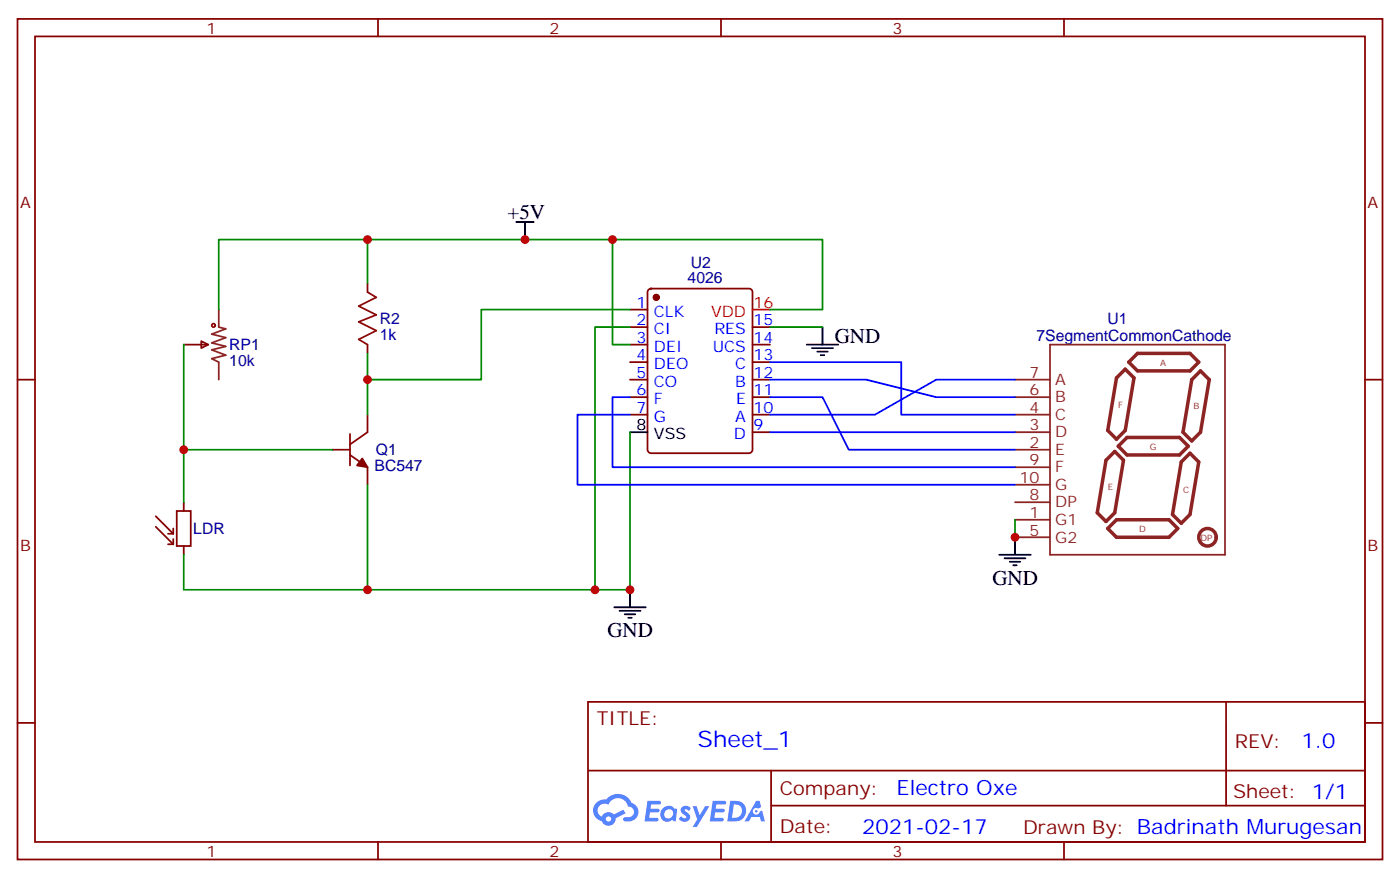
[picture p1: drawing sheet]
<svg xmlns="http://www.w3.org/2000/svg" width="282mm" height="177mm" viewBox="0 0 282 177" stroke-linecap="round" stroke-linejoin="round" font-family="sans-serif">
<g fill="none" stroke="#870000" stroke-width=".35">
<path d="M3.5 3.8h275.2v169.3h-275.2zM7.1 7.3h268.1v162.3h-268.1zM76.2 3.8v3.5M145.3 3.8v3.5M214.5 3.8v3.5M3.5 76.5h3.6M275.2 76.5h3.5M3.5 145.6h3.6M118.5 141.4h156.7v28.2h-156.7zM118.6 155.2h156.4M155.4 155.2v14.2M247.2 141.4v20.9"/>
<path d="M275.2 145.6h3.5M76.2 169.6v3.5M145.3 169.6v3.5M155.4 162.3h119.6M214.5 169.6v3.5"/>
</g>
<g fill="#5487ff">
<path d="M137.5 162.6a1.22 1.22 0 0 1 1.7 .2l-.3 .6a.47 .47 0 0 0-.4-.4 .47 .47 0 0 0-.5 .2l.1 .1a1.55 1.55 0 0 1 1 1.5 1.34 1.34 0 0 1-2.3 .2l.5-.6 .7 .5a.29 .29 0 0 0 .4-.3 .29 .29 0 0 0-.3-.3 1.04 1.04 0 0 1-.6-1.7z"/>
<path d="M130.5 161.3h2.1a.43 .43 0 0 1 .5 .1 .43 .43 0 0 1 .1 .5l-.3 .2h-1.6l-.2 .8h1.6a.37 .37 0 0 1 .3 .4 .37 .37 0 0 1-.4 .4h-1.6l-.1 1.1h1.2a.43 .43 0 0 1 .5 0 .43 .43 0 0 1 .1 .5l-.3 .2h-2.5z"/>
<path d="M143.7 161.3h2.1a.43 .43 0 0 1 .5 .1 .43 .43 0 0 1 .1 .5l-.4 .2h-1.6l-.1 .8h1.5a.37 .37 0 0 1 .3 .4 .37 .37 0 0 1-.4 .4l-1.5-.1-.2 1.2 1.3-.1a.43 .43 0 0 1 .5 .1 .43 .43 0 0 1 .1 .5l-.4 .2h-2.4z"/>
<path d="M152.4 161.3h.7l.3 1.3-.6 .3a.69 .69 0 0 0-1 .3 .69 .69 0 0 0 .5 .9 .69 .69 0 0 0 .8-.6l.5-.2 .6 2.2h-.8l-.2-.9h-1.7l-.5 .9h-.9z"/>
<path d="M139.6 162.4h.8l.6 1.8 1.1-1.8h.9l-2.5 4.2h-.9l.9-1.5z"/>
<path d="M147.2 161.3l-.6 4.2h1.4a2.11 2.11 0 0 0 2.4-2.1 2.11 2.11 0 0 0-2.5-2.1zM147.9 162.1a1.39 1.39 0 0 1 1.7 1.4 1.39 1.39 0 0 1-1.8 1.3h-.3z"/>
<path d="M133.5 162.9a1.47 1.47 0 0 0-.1 2.1 1.47 1.47 0 0 0 2.1 .1l.7 .4 .3-2.3-.2-.3h-.4a1.49 1.49 0 0 0-2.4 0zM134.2 163.3a.91 .91 0 0 1 1.5 .4 .91 .91 0 0 1-1 1.2 .87 .87 0 0 1-.8-.6 .87 .87 0 0 1 .3-1z"/>
<path d="M120.2 161.7a2.18 2.18 0 0 0 1.1 3.7 1.44 1.44 0 0 0 1.6 .9 1.44 1.44 0 0 0 1.2-1.4l2-1.1-.4-.7-2 1a1.47 1.47 0 0 0-2.4 .4 1.39 1.39 0 0 1-.6-1.9 1.39 1.39 0 0 1 2-.5 2.08 2.08 0 0 1 2.1-1.3 2.08 2.08 0 0 1 1.8 1.7 1.07 1.07 0 0 1 1.2 1 1.07 1.07 0 0 1-1 1.1h-.7a.43 .43 0 0 0-.5 .4 .43 .43 0 0 0 .4 .5 2 2 0 0 0 2.4-1 2 2 0 0 0-.6-2.6l-.5-.2a2.98 2.98 0 0 0-5.1-.6l-1 .1zM122.1 165a.55 .55 0 0 1 1.1 0 .55 .55 0 0 1-1.1 0z"/>
<circle cx="152.5" cy="163.4" r=".26"/>
</g>
<path d="M44.1 62.4v3.5l1.4 .4-2.8 1 2.8 .7-2.8 1.1 2.8 .7-2.8 .7 2.8 1-2.8 .7 1.4 .8v3.5M204.6 76.5h7.1M211.7 69.4h35.2v42.4h-35.2zM204.6 97.6h7.1M204.6 94.1h7.1M204.6 90.6h7.1M204.6 87.1h7.1M204.6 83.5h7.1M204.6 80h7.1M204.6 108.2h7.1M204.6 104.7h7.1M204.6 101.2h7.1" fill="none" stroke="#8c2424" stroke-width=".35"/>
<g fill="none" stroke="#8c2424" stroke-width=".71">
<path d="M225.1 76.1l1.7-1.7 1.8 1.7-1.8 10.6-1.7 1.8-1.8-1.8zM229.3 71.2h10.6l1.8 1.8-1.8 1.7h-10.6l-1.8-1.7zM240.2 76.5l1.8-1.8 1.8 1.8-1.8 10.6-1.8 1.7-1.7-1.7zM223 92.7l1.7-1.8 1.8 1.8-1.8 10.6-1.7 1.8-1.8-1.8zM227.2 88.1h10.6l1.7 1.8-1.7 1.8h-10.6l-1.8-1.8zM238.1 93.1l1.8-1.8 1.8 1.8-1.8 10.5-1.8 1.8-1.7-1.8zM225.1 104.7h10.6l1.7 1.8-1.7 1.7h-10.6l-1.8-1.7z"/>
<circle cx="243.4" cy="108.2" r="1.76"/>
</g>
<g fill="#870000" stroke="#870000" stroke-width=".35">
<path d="M73 92.4l1.1 1.7-2.1-.3z"/>
<circle cx="132.3" cy="59.9" r=".53"/>
</g>
<g fill="none" stroke="#870000" stroke-width=".35">
<path d="M74.1 57.1v1.7M130.8 58.3l.4-.2h19.8a.71 .71 0 0 1 .7 .7v31.8a.76 .76 0 0 1-.7 .7h-19.8a.76 .76 0 0 1-.7-.7v-31.8zM37 69.4h5M40.6 68.7l1.4 .7-1.4 .7zM74.1 69.4v1.8M127 62.4h3.5M127 65.9h3.5M127 69.4h3.5M127 73h3.5M127 76.5h3.5M151.7 65.9h3.5M151.7 69.4h3.5"/>
<path d="M151.7 73h3.5M151.7 76.5h3.5M67 90.6h3.6M70.6 91.7l3.5 2.4v3.5M70.6 87.4v6.4M74.1 83.5v3.6l-3.5 2.4M127 80h3.5M127 83.5h3.5M151.7 80h3.5M151.7 83.5h3.5M151.7 87.1h3.5"/>
</g>
<g fill="none" stroke="#000" stroke-width=".35">
<path d="M104.1 44.7h3.5M105.8 44.7v3.6M162.6 69.4h6.4M163.7 70.1h4.2M164.7 70.8h2.2M165.5 71.5h.7M165.8 65.9v3.5M127 87.1h3.5M127 118.8v3.5M201.4 111.8h6.4M202.5 112.5h4.2M203.6 113.2h2.1"/>
<path d="M204.3 113.9h.7M204.6 108.2v3.6M123.8 122.3h6.4M124.9 123h4.2M125.9 123.8h2.2M126.6 124.5h.8"/>
</g>
<path d="M151.7 62.4h3.5" fill="none" stroke="#f00" stroke-width=".35"/>
<path d="M31.4 106.1l3.5 3.5M31.4 104l3.5 3.5M33.9 109.6h1M33.9 107.5h1M34.9 106.5v1M34.9 108.6v1M35.6 102.9h2.9v7.1h-2.9zM37 101.2v1.7M37 110v1.8" fill="none" stroke="#850000" stroke-width=".35"/>
<g fill="none" stroke="#a10000" stroke-width=".35">
<path d="M74.1 58.8l1.7 1.1-3.5 1.8 3.5 1.7-3.5 1.4 3.5 1.8-3.5 1.8 1.8 1"/>
<circle cx="43" cy="65.5" r=".35"/>
</g>
<path d="M74.1 48.3v8.8M123.5 48.3v21.1h3.5M37 69.4v21.2M44.1 62.4v-14.1h121.7v14.1h-10.6M74.1 71.2v12.3M127 65.9h-7.1v52.9h-82.9v-7M127 62.4h-30v14.1h-22.9M155.2 65.9h10.6M67 90.6h-30v10.6M74.1 97.6v21.2M127 87.1v31.7h-7.1M204.6 104.7v3.5" fill="none" stroke="#008700" stroke-width=".35"/>
<path d="M155.2 76.5h19.4l14.1 3.5h15.9M155.2 73h26.5v10.5h22.9M204.6 76.5h-15.9l-12.3 7h-21.2M127 80h-3.5v14.1h81.1M127 83.5h-10.6v14.1h88.2M155.2 80h10.6l5.3 10.6h33.5M155.2 87.1h49.4" fill="none" stroke="#00f" stroke-width=".35"/>
<g fill="#c00">
<circle cx="74.1" cy="118.8" r=".88"/>
<circle cx="74.1" cy="48.3" r=".88"/>
<circle cx="74.1" cy="76.5" r=".88"/>
<circle cx="105.8" cy="48.3" r=".88"/>
<circle cx="123.5" cy="48.3" r=".88"/>
<circle cx="119.9" cy="118.8" r=".88"/>
<circle cx="127" cy="118.8" r=".88"/>
<circle cx="37" cy="90.6" r=".88"/>
<circle cx="204.6" cy="108.2" r=".88"/>
</g>
<text font-size="4.6" fill="#00f" x="140.6" y="150.4">Sheet_1</text>
<g font-size="4.2">
<text x="102.3" y="44">+5V</text>
<text x="168.3" y="69">GND</text>
<text x="200" y="117.8">GND</text>
<text x="122.4" y="128.4">GND</text>
</g>
<g font-size="4.2" fill="#00f">
<text x="262.3" y="150.7">1.0</text>
<text x="180.7" y="160.2">Electro Oxe</text>
<text x="173.8" y="168">2021-02-17</text>
</g>
<g font-size="3.9" fill="#800">
<text x="120.3" y="146">TITLE:</text>
<text x="248.9" y="150.7">REV:</text>
<text x="157.2" y="160.2">Company:</text>
<text x="248.6" y="160.8">Sheet: 1/1</text>
<text x="157.2" y="167.9">Date:</text>
<text x="206.2" y="167.9">Drawn By: Badrinath Murugesan</text>
</g>
<g font-size="3.2" fill="#800">
<text x="41.6" y="6.8">1</text>
<text x="110.8" y="6.8">2</text>
<text x="179.9" y="6.8">3</text>
<text x="4.1" y="41.9">A</text>
<text x="275.7" y="41.9">A</text>
<text x="4.1" y="111.1">B</text>
<text x="275.7" y="111.1">B</text>
<text x="41.6" y="172.6">1</text>
<text x="110.8" y="172.6">2</text>
<text x="179.9" y="172.6">3</text>
</g>
<g font-size="3.2" fill="#000080">
<text x="139.3" y="54">U2</text>
<text x="138.6" y="57.1">4026</text>
<text x="76.6" y="65.3">R2</text>
<text x="223.3" y="65.2">U1</text>
<text x="46.2" y="70.6">RP1</text>
<text x="76.6" y="68.5">1k</text>
<text x="208.9" y="68.7">7SegmentCommonCathode</text>
<text x="46.2" y="73.8">10k</text>
<text x="75.5" y="95">BC547</text>
<text x="75.7" y="91.7">Q1</text>
<text x="39" y="107.6">LDR</text>
</g>
<g font-size="3.2" fill="#00f">
<text x="128.3" y="62">1</text>
<text x="128.3" y="65.5">2</text>
<text x="131.8" y="63.8">CLK</text>
<text x="151.9" y="65.5">15</text>
<text x="128.3" y="69.1">3</text>
<text x="131.8" y="67.3">CI</text>
<text x="131.8" y="70.8">DEI</text>
<text x="143.7" y="70.8">UCS</text>
<text x="144" y="67.3">RES</text>
<text x="151.9" y="69.1">14</text>
<text x="128.3" y="72.6">4</text>
<text x="128.3" y="76.1">5</text>
<text x="131.8" y="74.4">DEO</text>
<text x="131.8" y="77.9">CO</text>
<text x="148.2" y="74.4">C</text>
<text x="148.2" y="77.9">B</text>
<text x="151.9" y="76.1">12</text>
<text x="151.9" y="72.6">13</text>
<text x="128.3" y="79.7">6</text>
<text x="128.3" y="83.2">7</text>
<text x="131.8" y="81.4">F</text>
<text x="148.4" y="81.4">E</text>
<text x="151.9" y="83.2">10</text>
<text x="151.9" y="79.7">11</text>
<text x="131.8" y="84.9">G</text>
<text x="147.9" y="88.5">D</text>
<text x="148.2" y="84.9">A</text>
<text x="151.9" y="86.7">9</text>
</g>
<g font-size="3.2" fill="#f00">
<text x="143.3" y="63.8">VDD</text>
<text x="151.9" y="62">16</text>
</g>
<g font-size="3.2" fill="#8d2323">
<text x="207.5" y="76.1">7</text>
<text x="212.7" y="77.5">A</text>
<text x="207.5" y="83.2">4</text>
<text x="207.5" y="79.7">6</text>
<text x="212.7" y="81.1">B</text>
<text x="207.5" y="86.7">3</text>
<text x="212.7" y="88.1">D</text>
<text x="212.7" y="84.6">C</text>
<text x="207.5" y="93.8">9</text>
<text x="207.5" y="90.2">2</text>
<text x="212.7" y="95.2">F</text>
<text x="212.7" y="91.7">E</text>
<text x="205.5" y="97.3">10</text>
<text x="207.5" y="100.8">8</text>
<text x="212.7" y="98.7">G</text>
<text x="207.5" y="107.9">5</text>
<text x="207.5" y="104.4">1</text>
<text x="212.7" y="105.8">G1</text>
<text x="212.7" y="102.2">DP</text>
<text x="212.7" y="109.3">G2</text>
</g>
<g font-size="3.2">
<text x="128.3" y="86.7">8</text>
<text x="131.8" y="88.5">VSS</text>
</g>
<g font-size="1.8" fill="#8d2323">
<text x="233.9" y="73.7">A</text>
<text x="225.4" y="82.1">F</text>
<text x="240.6" y="82.5">B</text>
<text x="231.8" y="90.6">G</text>
<text x="223.3" y="98.7">E</text>
<text x="238.5" y="99.4">C</text>
<text x="229.7" y="107.2">D</text>
<text x="242" y="108.9">DP</text>
</g>
</svg>
